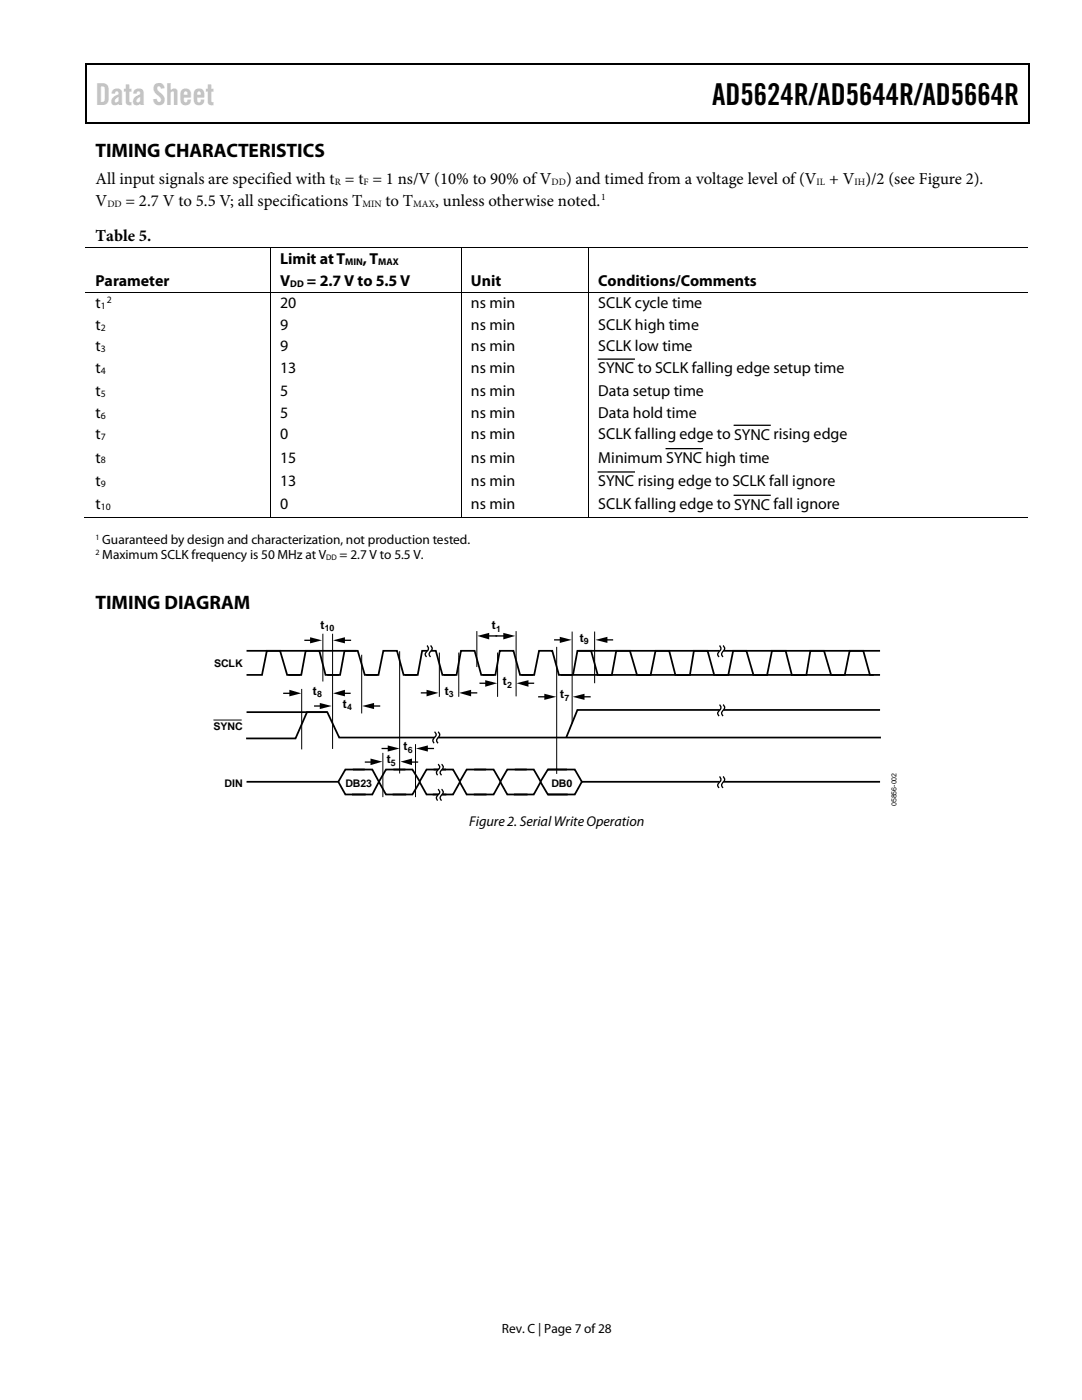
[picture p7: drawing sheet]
<svg xmlns="http://www.w3.org/2000/svg" width="216mm" height="279mm" viewBox="0 0 216 279" stroke-linecap="round" stroke-linejoin="round" font-family="sans-serif">
<g fill="#000">
<path d="M17 12.7h.3v1h-.3zM17 12.7h.3v.3h-.3zM82.7 12.7h.2v.3h-.2zM205.2 12.7h.2v1h-.2zM205.2 12.7h.2v.3h-.2zM17 24.4h.3v.2h-.3zM82.4 24.4h.3v.2h-.3zM205.2 24.4h.2v.2h-.2zM53.9 49.4h.2v.1h-.2zM53.9 58.3h.2v.1h-.2zM92 49.4h.2v.1h-.2zM92 58.3h.2v.1h-.2z"/>
<path d="M117.4 49.4h.2v.1h-.2zM117.4 58.3h.2v.1h-.2zM53.9 103.2h.2v.1h-.2zM92 103.2h.2v.1h-.2zM117.4 103.2h.2v.1h-.2zM57.7 137.7l2.4 .7-2.4 .6zM61.9 127.2l2.4 .6-2.4 .6zM66.5 138.4l2.3-.7v1.3zM66.5 127.8l2.3-.6v1.2zM85.1 137.7l2.4 .6-2.4 .7zM91.6 138.3l2.4-.6v1.3zM96.8 135.7l2.4 .7-2.4 .7z"/>
<path d="M95.2 126.9l2.4-.6v1.3zM100.4 126.3l2.4 .6-2.4 .7zM103.1 136.4l2.3-.7v1.4zM108.6 138.5l2.4 .6-2.4 .6zM111.7 127.1l2.4 .6-2.4 .6zM114.2 139.1l2.4-.6v1.2zM118.8 127.7l2.4-.6v1.2zM63.8 140.3l2.4 .6-2.4 .6zM73.9 151.4l2.4 .6-2.4 .7zM72.3 140.9l2.3-.6v1.2zM77.4 148.8l2.3 .6-2.3 .6zM79.9 152l2.3-.6v1.3z"/>
<path d="M83 149.4l2.4-.6v1.2z"/>
</g>
<path d="M17.1 13.7v10.7M17.3 12.8h65.4M82.9 12.8h122.3M205.3 13.7v10.7M17.3 24.5h187.9M119.4 71.7h7.2M119.4 94.2h7.2M132.9 89.5h7.2M146.5 84.9h7.2M146.5 98.8h7.2" fill="none" stroke="#000" stroke-width=".25"/>
<g fill="none" stroke="#000" stroke-width=".2">
<path d="M17.1 49.4h36.8M17.1 58.3h36.8M54 49.5v8.8M54 58.4v44.8M54.1 49.4h37.9M54.1 58.3h37.9M92.1 49.5v8.8M92.1 58.4v44.8M92.2 49.4h25.2M92.2 58.3h25.2M117.5 49.5v8.8M117.5 58.4v44.8"/>
<path d="M117.6 49.4h87.5M117.6 58.3h87.5M16.9 103.3h37M54.1 103.3h37.9M92.2 103.3h25.2M117.6 103.3h87.5M60.2 137.5v12.1M64.4 126.5v9.5M66.4 126.5v23M72.2 130.7v11.7M79.7 130v24.4M87.7 130.2v8.9"/>
<path d="M91.5 130.2v8.9M95.1 126v7.1M99.3 130.2v8.9M103 126v13M111.1 129.1v25.3M114.2 126v18.4M118.7 126v10.4M42.6 143.7h5.6M76.4 150.3v8.8M82.9 148.5v10.6"/>
</g>
<g fill="none" stroke="#000" stroke-width=".35">
<path d="M49.2 134.7h3.1l.9-4.8h2.7l1.4 4.8h2.6M49.2 129.9h21.9M57.6 134.7h2.5l.9-4.8h2.7l1.3 4.8h2.7M65.3 134.7h2.6l.8-4.8h2.7l1.4 4.8h2.5M73.1 134.7h2.4l1-4.8h2.7l1.3 4.8h2.7M80.8 134.7h2.6l.8-4.8h2.8l1.3 4.8h2.6M88.5 134.7h2.6l.9-4.8h2.7l1.3 4.8h2.7M96.3 134.7h2.5l.9-4.8h2.8l1.3 4.8h2.6M104 134.7h2.6l1-4.8h2.6l1.3 4.8h2.7M111.9 134.7h2.4l.9-4.8h2.7l1.4 4.8h2.6M114.4 134.7h60M115.5 129.9h60.1"/>
<path d="M119.5 134.7h2.6l.9-4.8h2.7l1.4 4.8h2.6M127.3 134.7h2.5l1-4.8h2.7l1.3 4.8h2.7M135.1 134.7h2.6l.8-4.8h2.7l1.3 4.8h2.6M142.8 134.7h2.5l1-4.8h2.6l1.4 4.8h2.7M150.6 134.7h2.5l.9-4.8h2.8l1.2 4.8h2.7M158.4 134.7h2.5l.8-4.8h2.7l1.4 4.8h2.6M166 134.7h2.6l.9-4.8h2.8l1.3 4.8h2M49.2 142.1h16.1M67.5 156l1.4 2.6h4.1M70.4 153.6h3.9l1.3 2.4M72.8 153.6h-3.9l-1.4 2.4h-18.3M75.6 156l-1.3 2.6h-4.1"/>
<path d="M75.6 156l1.4 2.6h4.1M78.5 153.6h3.8l1.5 2.4-1.5 2.6h-4M80.9 153.6h-3.9l-1.4 2.4M86.5 153.6h3.9l1.4 2.4-1.4 2.6h-4.1M89 153.6h-3.9l-1.4 2.4 1.4 2.6h4M94.6 153.6h3.9l1.4 2.4-1.4 2.6h-4M97 153.6h-3.9l-1.4 2.4 1.4 2.6h4M102.7 153.6h3.8l1.4 2.4-1.4 2.6h-4M105.1 153.6h-3.9l-1.4 2.4 1.4 2.6h4.1M109.3 153.6h5.4l1.4 2.4M113.1 153.6h-3.8l-1.5 2.4 1.5 2.6h4M175.6 141.7h-60.4l-2.2 5.4"/>
<path d="M175.6 156h-59.5l-1.4 2.6h-5.4M175.8 147.2h-108.1l-2.4-5.1h-4l-2.3 5.3h-9.9"/>
</g>
<path d="M85.6 128.8l.3 .7-.7 1.1 .3 .5M143.9 128.8l.3 .7-.6 1.1 .2 .5M87 146.1l.3 .3 .1 .3-.6 1.1 .2 .5M87.8 152.5l.2 .3 .1 .4-.6 1 .3 .5M87.8 157.5l.3 .7-.6 1 .3 .6M143.9 140.6l.3 .3v.4l-.6 1 .2 .6M143.9 155l.3 .6-.6 1.1 .2 .5" fill="none" stroke="#fff" stroke-width=".61" stroke-linecap="butt"/>
<g fill="none" stroke="#000" stroke-width=".26">
<path d="M56.5 138.4h1.7M60.7 127.8h1.6M68.4 138.4h1.6M68.4 127.8h1.7M84 138.3h1.6M85.2 128.8l.3 .7-.7 1.1 .3 .5M85.9 128.8l.3 .7-.6 1.1 .3 .5M93.6 138.3h1.6M95.7 136.4h1.6M100.9 126.9h-3.7M105 136.4h1.6M107.4 139.1h1.7"/>
<path d="M110.6 127.7h1.5M116.2 139.1h1.7M120.8 127.7h1.5M143.6 128.8l.3 .7-.7 1.1 .3 .5M144.3 128.8l.3 .7-.6 1.1 .3 .5M62.7 140.9h1.6M72.8 152.1h1.6M74.2 140.9h1.7M76.1 149.4h1.7M81.9 152.1h1.5M84.9 149.4h1.7M86.7 146.1l.3 .3v.3l-.6 1.1 .2 .5"/>
<path d="M87.4 146.1l.3 .3v.3l-.6 1.1 .3 .5M87.4 152.5l.3 .3v.4l-.6 1 .2 .5M87.4 157.5l.3 .7-.6 1 .2 .6M88.1 152.5l.3 .3v.4l-.6 1 .3 .5M88.1 157.5l.3 .7-.6 1 .3 .6M143.6 140.6l.2 .3a1.92 1.92 0 0 1-.6 1.4l.3 .6M143.6 155l.3 .6-.7 1.1 .3 .5M144.3 140.6l.2 .3 .1 .4-.6 1 .3 .6M144.3 155l.3 .6-.6 1.1 .3 .5"/>
</g>
<text font-size="6" fill="#c1c1c1" x="19" y="20.9">Data Sheet</text>
<text font-size="6" x="142.1" y="20.9">AD5624R/AD5644R/AD5664R</text>
<g font-size="3.9">
<text x="19" y="31.3">TIMING CHARACTERISTICS</text>
<text x="19" y="121.5">TIMING DIAGRAM</text>
</g>
<g font-size="3.3">
<text x="19" y="41.1">V</text>
<text x="19" y="36.8">All input signals are specified with t = t = 1 ns/V (10% to 90% of V</text>
<text x="25.1" y="41.1">= 2.7 V to 5.5 V; all specifications T</text>
<text x="76.9" y="41.1">to T</text>
<text x="86.8" y="41.1">, unless otherwise noted.</text>
<text x="112.9" y="36.8">) and timed from a voltage level of (V</text>
<text x="165.4" y="36.8">+ V )/2 (see Figure 2).</text>
<text x="19" y="48.2">Table 5.</text>
</g>
<g font-size="3.2">
<text x="55.9" y="52.7">Limit at T</text>
<text x="72.4" y="52.7">, T</text>
<text x="19" y="57.1">Parameter</text>
<text x="55.9" y="57.1">V</text>
<text x="61.3" y="57.1">= 2.7 V to 5.5 V</text>
<text x="94" y="57.1">Unit</text>
<text x="119.4" y="57.1">Conditions/Comments</text>
<text x="19" y="61.6">t</text>
<text x="19" y="65.9">t</text>
<text x="55.9" y="61.6">20</text>
<text x="55.9" y="65.9">9</text>
<text x="94" y="61.6">ns min</text>
<text x="94" y="65.9">ns min</text>
<text x="119.4" y="61.6">SCLK cycle time</text>
<text x="119.4" y="65.9">SCLK high time</text>
<text x="19" y="70.1">t</text>
<text x="55.9" y="70.1">9</text>
<text x="94" y="70.1">ns min</text>
<text x="119.4" y="70.1">SCLK low time</text>
<text x="19" y="74.5">t</text>
<text x="55.9" y="74.5">13</text>
<text x="94" y="74.5">ns min</text>
<text x="119.4" y="74.5">SYNC to SCLK falling edge setup time</text>
<text x="19" y="79.1">t</text>
<text x="19" y="83.4">t</text>
<text x="55.9" y="79.1">5</text>
<text x="55.9" y="83.4">5</text>
<text x="94" y="79.1">ns min</text>
<text x="94" y="83.4">ns min</text>
<text x="119.4" y="79.1">Data setup time</text>
<text x="119.4" y="83.4">Data hold time</text>
<text x="19" y="87.7">t</text>
<text x="55.9" y="87.7">0</text>
<text x="94" y="87.7">ns min</text>
<text x="119.4" y="87.7">SCLK falling edge to SYNC rising edge</text>
<text x="19" y="92.3">t</text>
<text x="55.9" y="92.3">15</text>
<text x="94" y="92.3">ns min</text>
<text x="119.4" y="92.3">Minimum SYNC high time</text>
<text x="19" y="97">t</text>
<text x="19" y="101.6">t</text>
<text x="55.9" y="97">13</text>
<text x="55.9" y="101.6">0</text>
<text x="94" y="97">ns min</text>
<text x="94" y="101.6">ns min</text>
<text x="119.4" y="97">SYNC rising edge to SCLK fall ignore</text>
<text x="119.4" y="101.6">SCLK falling edge to SYNC fall ignore</text>
</g>
<text font-size="2.8" x="93.6" y="164.8">Figure 2. Serial Write Operation</text>
<g font-size="2.7">
<text x="20.4" y="108.6">Guaranteed by design and characterization, not production tested.</text>
<text x="20.4" y="111.6">Maximum SCLK frequency is 50 MHz at V</text>
<text x="67.8" y="111.6">= 2.7 V to 5.5 V.</text>
<text x="100.2" y="266">Rev. C | Page 7 of28</text>
</g>
<g font-size="2.4">
<text x="64" y="125.5">t</text>
<text x="98.2" y="125.6">t</text>
<text x="115.7" y="128">t</text>
<text x="100.3" y="136.7">t</text>
<text x="62.5" y="138.7">t</text>
<text x="68.4" y="141.2">t</text>
<text x="88.8" y="138.6">t</text>
<text x="111.8" y="139.4">t</text>
<text x="80.5" y="149.7">t</text>
<text x="77.2" y="152.4">t</text>
</g>
<g font-size="2.1">
<text x="42.7" y="133.1">SCLK</text>
<text x="42.6" y="145.7">SYNC</text>
<text x="44.8" y="157.1">DIN</text>
<text x="68.9" y="157">DB23</text>
<text x="110" y="157">DB0</text>
</g>
<g font-size="1.9">
<text x="21.4" y="41.2">DD</text>
<text x="66.8" y="37">R</text>
<text x="72.3" y="41.2">MIN</text>
<text x="72.5" y="37">F</text>
<text x="82.5" y="41.2">MAX</text>
<text x="110.1" y="37">DD</text>
<text x="120" y="39.8">1</text>
<text x="162.9" y="37">IL</text>
<text x="170.5" y="37">IH</text>
<text x="68.9" y="52.9">MIN</text>
<text x="75.5" y="52.9">MAX</text>
<text x="57.9" y="57.2">DD</text>
<text x="20.1" y="61.7">1</text>
<text x="21.3" y="60.5">2</text>
<text x="20.1" y="66">2</text>
<text x="20.1" y="70.3">3</text>
<text x="20.1" y="74.6">4</text>
<text x="20.1" y="79.2">5</text>
<text x="20.1" y="83.6">6</text>
<text x="20.1" y="87.8">7</text>
<text x="20.1" y="92.5">8</text>
<text x="20.1" y="97.2">9</text>
<text x="20.1" y="101.8">10</text>
</g>
<g font-size="1.7">
<text x="64.8" y="126">10</text>
<text x="99" y="126.1">1</text>
<text x="116.5" y="128.6">9</text>
<text x="101.2" y="137.2">2</text>
<text x="63.3" y="139.2">8</text>
<text x="69.3" y="141.8">4</text>
<text x="89.6" y="139.2">3</text>
<text x="112.6" y="139.9">7</text>
<text x="78" y="152.9">5</text>
<text x="81.4" y="150.3">6</text>
</g>
<g font-size="1.6">
<text x="19" y="107.7">1</text>
<text x="19" y="110.7">2</text>
<text x="65.1" y="111.8">DD</text>
</g>
<text font-size="1.4" x="178.9" y="160.9" transform="rotate(-90 178.9 160.9)">05856-002</text>
</svg>
